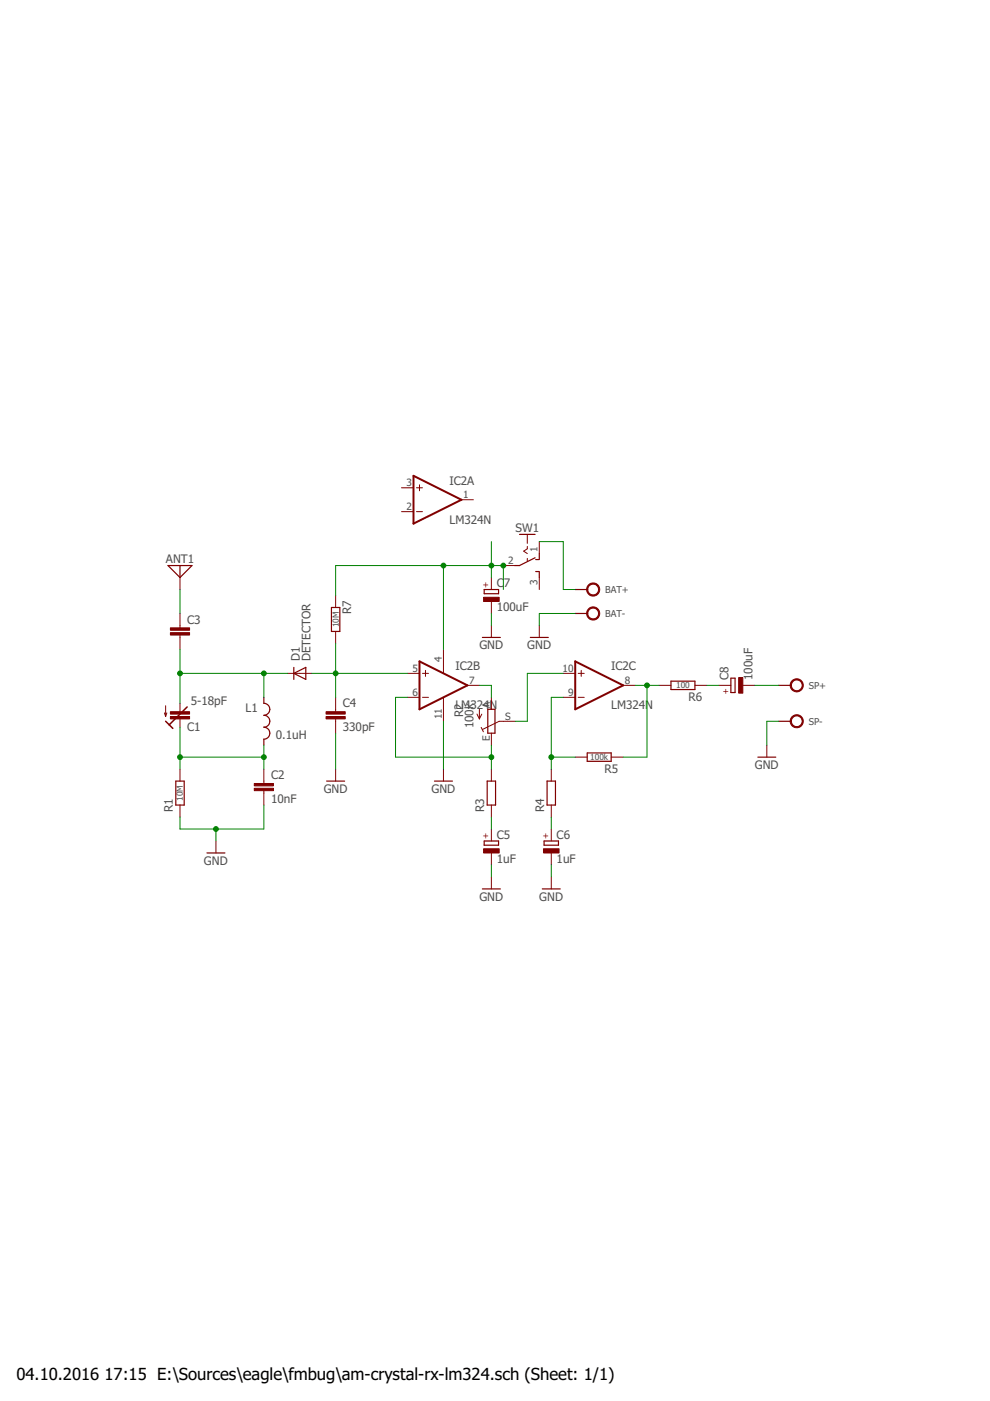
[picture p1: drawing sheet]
<svg xmlns="http://www.w3.org/2000/svg" width="210mm" height="297mm" viewBox="0 0 210 297" stroke-linecap="round" stroke-linejoin="round" font-family="sans-serif">
<g fill="none" stroke="#800000" stroke-width=".21">
<path d="M85.1 103.4h2.6M85.1 108.5h2.6M88.3 103.4h1.3M88.3 108.5h1.3M88.9 102.8v1.3M97.8 106h2.6M106.7 119.9h2.6M111.8 113.3v1.9M111.8 115.8v.6l-.8 .5 .8 .5M111.8 118.4v.6M114.3 114.8v2.6M38.2 122.4v2.6"/>
<path d="M38.2 130.1v3M38.2 134.6v3.1M71.2 126.3v2.5M71.2 133.9v2.5M94 137.7v5.1M104.2 122.4v2.6M104.2 127.5v2.6M104.2 132.6v2.5M114.3 122.4v2.6M114.3 132.6v2.5M34.9 151.2l.2 .7M35.1 149.6v2.3"/>
<path d="M35.4 151.2l-.3 .7M38.2 149.1v1.8M38.2 152.4v1.8M61 142.8h5.1M71.2 147.8v3.1M71.2 152.4v3M86.4 142.8h2.5M86.4 147.8h2.5M89.6 142.8h1.2M89.6 147.8h1.2M90.2 142.1v1.3M94 147.8v5.1"/>
<path d="M99.1 145.3h2.5M101.1 151.4l.5 1M101.6 150.4v2M102 154.2l.5 1M102.2 151.4l-.6 1M104.2 147.8v2.6M104.2 155.4v2.6M109.3 152.9h-3.5l-3.5 1.8M119.4 142.8h2.6M119.4 147.8h2.6M122.6 142.8h1.3M122.6 147.8h1.3"/>
<path d="M123.2 142.1v1.3M132.1 145.3h2.5M139.7 145.3h2.6M147.3 145.3h2.6M152.4 145.3h2.6M157.5 145.3h2.5M162.6 158v2.5M38.2 163.1v2.5M38.2 170.7v2.5M45.8 178.3v2.5M55.9 163.1v3M55.9 167.6v3.1"/>
<path d="M71.2 163.1v2.5M94 163.1v2.5M104.2 163.1v2.5M104.2 170.7v2.5M104.2 175.8v2.5M116.9 163.1v2.5M116.9 170.7v2.5M116.9 175.8v2.5M122 160.5h2.5M129.6 160.5h2.5M104.2 180.8v2.6M104.2 185.9v2.6"/>
<path d="M116.9 180.8v2.6M116.9 185.9v2.6"/>
</g>
<path d="M35.1 152.9l.8 .8M35.9 153.7l.7 .7M39.7 149.9l-3.8 3.8" fill="none" stroke="#800000" stroke-width=".32"/>
<g fill="#800000" stroke="#800000" stroke-width=".21">
<path d="M36.1 150.9h4.1v.5h-4.1z"/>
<path d="M36.1 151.9h4.1v.5h-4.1z"/>
<path d="M53.9 167.1h4.1v.5h-4.1z"/>
<path d="M53.9 166.1h4.1v.5h-4.1z"/>
<path d="M36.1 134.1h4.1v.5h-4.1z"/>
<path d="M36.1 133.1h4.1v.5h-4.1z"/>
<path d="M69.1 151.9h4.1v.5h-4.1z"/>
<path d="M69.1 150.9h4.1v.5h-4.1z"/>
<path d="M102.5 180h3.3v.8h-3.3z"/>
<path d="M115.2 180h3.3v.8h-3.3z"/>
<path d="M102.5 126.6h3.3v.9h-3.3z"/>
<path d="M156.6 143.7h.9v3.3h-.9z"/>
</g>
<g fill="none" stroke="#800000" stroke-width=".25">
<path d="M35.6 119.9h5.1l-2.5 2.5zM38.2 119.9v2.5M110.2 113.3h3.3M113.5 118.3l-3.3 1.6h-1.1M113.6 118.6h.6M114.3 117.4v1.2M70.3 128.8h1.8v5.1h-1.8zM102.3 135.1h3.8M102.7 125h3v.9h-3zM112.4 135.1h3.8M113.6 121.2h.6M114.3 121.2v1.2"/>
<path d="M122 125h2.5M122 130.1h2.5M55.9 147.8v1.3a1.27 1.27 0 0 1 1.3 1.3 1.27 1.27 0 0 1-1.3 1.3 1.26 1.26 0 0 1 1.3 1.2 1.26 1.26 0 0 1-1.3 1.3 1.27 1.27 0 0 1 1.3 1.2 1.27 1.27 0 0 1-1.3 1.3v1.3M62.3 142.8l2.5-1.3v2.5zM62.3 141.5v2.5M103.4 150.4h1.5v5h-1.5zM124.5 159.6h5.1v1.8h-5.1zM142.3 144.4h5v1.8h-5zM155 143.8h.9v3h-.9zM165.1 145.3h2.6M165.1 152.9h2.6M37.3 165.6h1.8v5.1h-1.8z"/>
<path d="M69.3 165.6h3.8M92.1 165.6h3.8M102.7 178.3h3v.9h-3zM103.3 165.6h1.8v5.1h-1.8zM115.4 178.3h3v.9h-3zM116 165.6h1.8v5.1h-1.8zM160.7 160.5h3.8M43.9 180.8h3.8M102.3 188.5h3.8M115 188.5h3.8"/>
</g>
<g fill="#800000" stroke="#800000" stroke-width=".21">
<path d="M167.9 144.4a1.39 1.39 0 0 1 2.2 .2 1.39 1.39 0 0 1-.8 2.1 1.39 1.39 0 0 1-1.8-1.4h.3a1.15 1.15 0 0 1 1.6-1.1 1.15 1.15 0 0 1 .3 1.9 1.15 1.15 0 0 1-1.9-.5v-.3h-.3z" fill-rule="evenodd"/>
<path d="M167.9 152a1.4 1.4 0 0 1 2.2 .2 1.4 1.4 0 0 1-.8 2.1 1.4 1.4 0 0 1-1.8-1.4h.3a1.15 1.15 0 0 1 1.6-1.1 1.15 1.15 0 0 1 .3 2 1.15 1.15 0 0 1-1.9-.6v-.3h-.3z" fill-rule="evenodd"/>
<path d="M124.8 124a1.39 1.39 0 0 1 2.2 .3 1.39 1.39 0 0 1-.9 2 1.39 1.39 0 0 1-1.7-1.3h.2a1.14 1.14 0 0 1 1.7-.9 1.14 1.14 0 0 1 .2 1.9 1.14 1.14 0 0 1-1.8-.7l-.1-.3h-.2z" fill-rule="evenodd"/>
<path d="M124.8 129.1a1.39 1.39 0 0 1 2.2 .3 1.39 1.39 0 0 1-.9 2 1.39 1.39 0 0 1-1.7-1.3h.2a1.14 1.14 0 0 1 1.7-1 1.14 1.14 0 0 1 .2 1.9 1.14 1.14 0 0 1-1.8-.7l-.1-.2h-.2z" fill-rule="evenodd"/>
</g>
<path d="M87.7 100.9l10.1 5.1-10.1 5zM88.9 140.2l10.2 5.1-10.2 5.1zM122 140.2l10.1 5.1-10.1 5.1z" fill="none" stroke="#800000" stroke-width=".42"/>
<g fill="none" stroke="#008000" stroke-width=".21">
<path d="M94 119.9v17.8M104.2 114.8v7.6M114.3 114.8h5.1v10.2h2.6M38.2 125v5.1M38.2 137.7v11.4M71.2 136.4v11.4M104.2 130.1v2.5M106.7 125v-5.1h-35.5v6.4M122 130.1h-7.7v2.5M38.2 154.2v8.9M38.2 142.8h22.8M55.9 142.8v5"/>
<path d="M55.9 158v5.1M66.1 142.8h20.3M71.2 155.4v7.7M86.4 147.8h-2.5v12.7h20.3M94 152.9v10.2M101.6 145.3h2.6v2.5M104.2 158v5.1M119.4 147.8h-2.5v15.3M119.4 142.8h-7.6v10.1h-2.5M134.6 145.3h5.1M137.2 145.3v15.2h-5.1M149.9 145.3h2.5"/>
<path d="M160 145.3h5.1M165.1 152.9h-2.5v5.1M38.2 160.5h17.7M45.8 175.8v2.5M55.9 170.7v5.1h-17.7v-2.6M104.2 173.2v2.6M116.9 160.5h5.1M116.9 173.2v2.6M104.2 183.4v2.5M116.9 183.4v2.5"/>
</g>
<g fill="#008000" stroke="#008000" stroke-width=".21">
<circle cx="55.9" cy="160.5" r=".51"/>
<circle cx="38.2" cy="160.5" r=".51"/>
<circle cx="45.8" cy="175.8" r=".51"/>
<circle cx="55.9" cy="142.8" r=".51"/>
<circle cx="38.2" cy="142.8" r=".51"/>
<circle cx="94" cy="119.9" r=".51"/>
<circle cx="104.2" cy="119.9" r=".51"/>
<circle cx="106.7" cy="119.9" r=".51"/>
<circle cx="71.2" cy="142.8" r=".51"/>
<circle cx="104.2" cy="160.5" r=".51"/>
<circle cx="137.2" cy="145.3" r=".51"/>
<circle cx="116.9" cy="160.5" r=".51"/>
</g>
<g font-size="3.5">
<text x="3.5" y="292.5">04.10.2016</text>
<text x="22.2" y="292.5">17:15 E:\Sources\eagle\fmbug\am-crystal-rx-lm324.sch (Sheet: 1/1)</text>
</g>
<g font-size="2.5" fill="#505050">
<text x="95.3" y="102.8">IC2A</text>
<text x="95.3" y="111">LM324N</text>
<text x="109.3" y="112.8">SW1</text>
<text x="35.2" y="119.4">ANT1</text>
<text x="105.3" y="124.5">C</text>
<text x="106.8" y="124.5">7</text>
<text x="74.5" y="130.2" transform="rotate(-90 74.5 130.2)">R7</text>
<text x="105.3" y="129.6">100uF</text>
<text x="39.7" y="132.2">C3</text>
<text x="101.6" y="137.7">GND</text>
<text x="111.8" y="137.7">GND</text>
<text x="63.6" y="140.2" transform="rotate(-90 63.6 140.2)">D1</text>
<text x="65.8" y="140.2" transform="rotate(-90 65.8 140.2)">DETECTOR</text>
<text x="96.6" y="142.1">IC2B</text>
<text x="129.6" y="142.1">IC2C</text>
<text x="40.4" y="149.5">5-18pF</text>
<text x="72.7" y="150">C4</text>
<text x="146" y="148.6">R6</text>
<text x="154.5" y="144.2" transform="rotate(-90 154.5 144.2)">C8</text>
<text x="159.6" y="144.2" transform="rotate(-90 159.6 144.2)">100uF</text>
<text x="39.7" y="155.1">C1</text>
<text x="52.1" y="150.9">L1</text>
<text x="72.7" y="155.1">330pF</text>
<text x="96.6" y="150.4">LM324N</text>
<text x="98.2" y="152" transform="rotate(-90 98.2 152)">R2</text>
<text x="100.4" y="154.4" transform="rotate(-90 100.4 154.4)">100k</text>
<text x="129.6" y="150.4">LM324N</text>
<text x="58.5" y="156.7">0.1uH</text>
<text x="57.5" y="165.2">C2</text>
<text x="128.2" y="163.8">R5</text>
<text x="160" y="163.1">GND</text>
<text x="36.6" y="172.2" transform="rotate(-90 36.6 172.2)">R1</text>
<text x="57.5" y="170.3">10nF</text>
<text x="68.6" y="168.2">GND</text>
<text x="91.5" y="168.2">GND</text>
<text x="102.7" y="172.2" transform="rotate(-90 102.7 172.2)">R3</text>
<text x="115.4" y="172.2" transform="rotate(-90 115.4 172.2)">R4</text>
<text x="105.3" y="177.8">C5</text>
<text x="118" y="177.8">C6</text>
<text x="43.2" y="183.4">GND</text>
<text x="105.3" y="182.9">1uF</text>
<text x="118" y="182.9">1uF</text>
<text x="101.6" y="191">GND</text>
<text x="114.3" y="191">GND</text>
</g>
<g font-size="2.1" fill="#505050">
<text x="86.2" y="103.1">3</text>
<text x="98.2" y="105.6">1</text>
<text x="86.2" y="108.1">2</text>
<text x="107.7" y="119.6">2</text>
<text x="114" y="117" transform="rotate(-90 114 117)">1</text>
<text x="114" y="124" transform="rotate(-90 114 124)">3</text>
<text x="87.4" y="142.4">5</text>
<text x="93.7" y="140.4" transform="rotate(-90 93.7 140.4)">4</text>
<text x="119.3" y="142.4">10</text>
<text x="87.4" y="147.5">6</text>
<text x="99.5" y="144.9">7</text>
<text x="120.4" y="147.5">9</text>
<text x="132.5" y="144.9">8</text>
<text x="93.7" y="152.5" transform="rotate(-90 93.7 152.5)">11</text>
<text x="103.8" y="150" transform="rotate(-90 103.8 150)">A</text>
<text x="107.1" y="152.6">S</text>
<text x="103.8" y="157" transform="rotate(-90 103.8 157)">E</text>
</g>
<g font-size="2" fill="#505050">
<text x="128.3" y="125.7">BAT+</text>
<text x="128.3" y="130.8">BAT-</text>
<text x="171.5" y="146">SP+</text>
<text x="171.5" y="153.6">SP-</text>
</g>
<g font-size="1.8" fill="#800000">
<text x="103.6" y="124.6" transform="rotate(-90 103.6 124.6)">+</text>
<text x="153.3" y="147.2">+</text>
<text x="103.6" y="177.9" transform="rotate(-90 103.6 177.9)">+</text>
<text x="116.3" y="177.9" transform="rotate(-90 116.3 177.9)">+</text>
</g>
<g font-size="1.8" fill="#505050">
<text x="71.8" y="133" transform="rotate(-90 71.8 133)">10M</text>
<text x="143.3" y="145.9">100</text>
<text x="125.1" y="161.2">100k</text>
<text x="38.8" y="169.8" transform="rotate(-90 38.8 169.8)">10M</text>
</g>
</svg>
